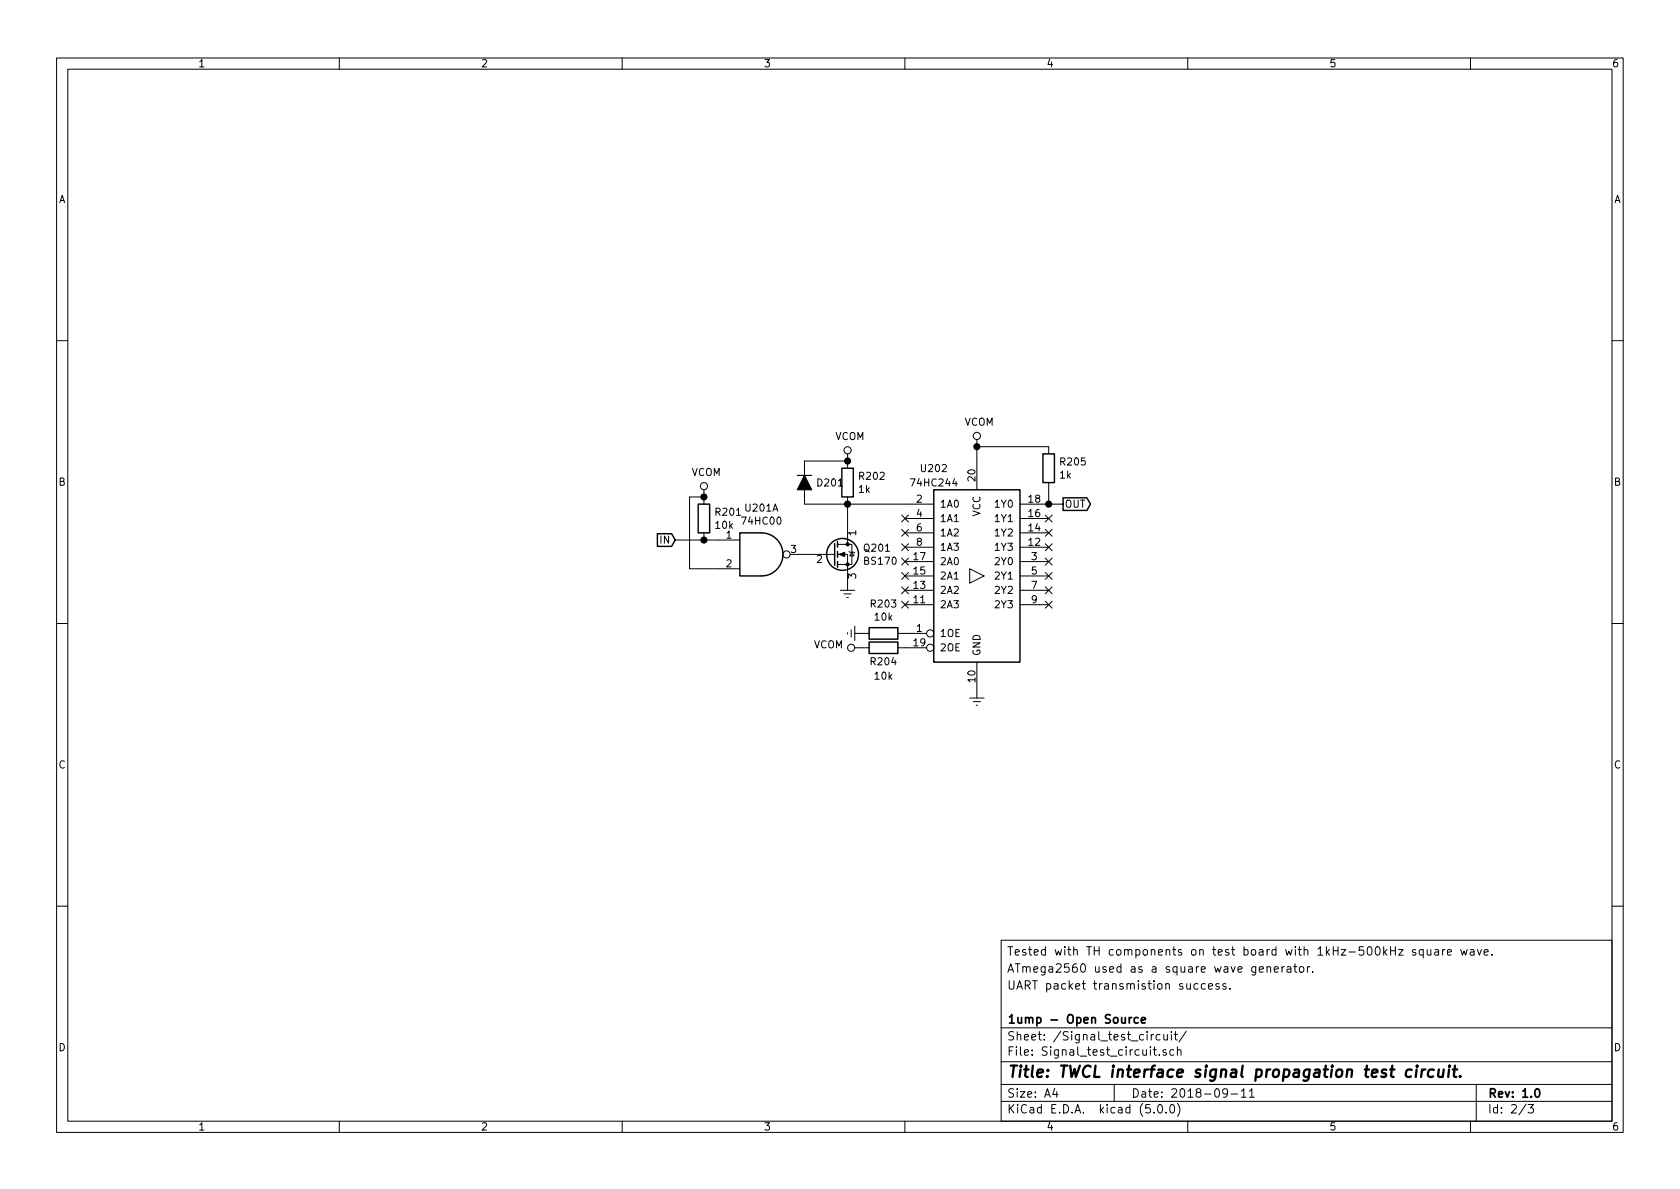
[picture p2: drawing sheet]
<svg xmlns="http://www.w3.org/2000/svg" width="297mm" height="210mm" viewBox="0 0 297 210" stroke-linecap="round" stroke-linejoin="round" font-family="sans-serif">
<g fill="none" stroke="#000" stroke-width=".18">
<path d="M10 10.3h277v189.9h-277zM12 12.2h273v186.1h-273zM60 10.3v1.9M110 10.3v1.9M160 10.3v1.9M210 10.3v1.9M260 10.3v1.9M10 60.2h2M172.7 77.7v8.9M172.7 79h12.7v1.3M285 60.2h2M119.4 95.5h11.4"/>
<path d="M124.5 87.9h-2.6v12.7h8.9M124.5 86.6v2.5M124.5 94.2v1.3M139.7 98h7.9M148.1 98h1.8v6.4M148.1 96.3h1.8M149.9 96.3h.7v3.5h-2.5M149.9 80.3v2.5M149.9 87.9v8.4M149.9 81.5h-7.7v7.6h22.9M150.1 97.5l.1 .2h.8l.1 .1M150.6 97.7l.4 .6h-.8z"/>
<path d="M159.4 96.2l1.2 1.2M159.4 98.7l1.2 1.2M159.4 93.6l1.2 1.2M159.4 91.1l1.2 1.2M160 96.8h5.1M160 94.2h5.1M160 91.7h5.1M160 99.3h5.1M160.6 96.2l-1.2 1.2M160.6 98.7l-1.2 1.2M160.6 93.6l-1.2 1.2M160.6 91.1l-1.2 1.2"/>
<path d="M180.3 89.1h7.7M180.3 96.8h5.1M180.3 94.2h5.1M180.3 91.7h5.1M180.3 99.3h5.1M184.8 96.2l1.2 1.2M184.8 98.7l1.2 1.2M184.8 91.1l1.2 1.2M184.8 93.6l1.2 1.2M185.4 85.3v3.8M186 96.2l-1.2 1.2M186 98.7l-1.2 1.2"/>
<path d="M186 91.1l-1.2 1.2M186 93.6l-1.2 1.2M10 110.3h2M148.6 104.4h2.5M149.2 105h1.3M149.7 105.7h.3M149.9 111.9v.2M150.5 111.4v1.2M151.1 112h2.6M151.1 114.5h2.6M151.1 110.7v2.6M158.7 112h5.1"/>
<path d="M158.7 114.5h5.1M159.4 101.2l1.2 1.3M159.4 103.8l1.2 1.2M159.4 106.3l1.2 1.2M160 104.4h5.1M160 106.9h5.1M160 101.8h5.1M160.6 101.2l-1.2 1.3M160.6 103.8l-1.2 1.2M160.6 106.3l-1.2 1.2M171.4 100.6l2.6 1.2-2.6 1.3zM172.7 117.1v6.3"/>
<path d="M180.3 104.4h5.1M180.3 106.9h5.1M180.3 101.8h5.1M184.8 101.2l1.2 1.3M184.8 103.8l1.2 1.2M184.8 106.3l1.2 1.2M186 101.2l-1.2 1.3M186 103.8l-1.2 1.2M186 106.3l-1.2 1.2M285 110.3h2M171.4 123.4h2.6M172.1 124.1h1.3"/>
<path d="M172.6 124.7h.2M10 160.2h2M177 166.3h108v32h-108zM211.8 174l-.4-.1-.3 .3 .1 .6 .2 .1 .4-.1M213.1 174l-.4-.1-.3 .3 .1 .6 .2 .1 .4-.1M213.7 174.4l.7-.1-.1-.3-.4-.1-.2 .2v.7h.6M215.5 174l-.3-.1-.2 .2v.3l.5 .1v.3h-.5M216.7 174l-.3-.1-.2 .2 .1 .3 .4 .1v.3h-.5M217.4 174.8v.1M222.7 171.4l.7-.1-.1-.3-.4-.1-.2 .2v.8h.6M224 171.1l.2-.2 .4 .1 .1 .9M224 170.9v1"/>
<path d="M225.3 171.4l.7-.1v-.3l-.5-.1-.2 .2 .1 .8h.6M226.7 170.9v1M227.1 170.9l-.3 .1-.1 .2M227.6 171h.6v.9M228.2 171.3l-.5 .1-.2 .2 .1 .3h.1h.5M228.7 170.9h.6M229 170.4v1.3l.3 .2M229.8 171.1l.2-.2 .5 .2v.7l-.3 .1-.4-.1zM231.2 170.9v1M231.6 170.9l-.3 .1-.1 .2M232.1 171.8v.1M247.3 167.9h.8l-.8 1h.8"/>
<path d="M250.3 168a.37 .37 0 0 0-.6 .1l.1 .2 .5 .2 .1 .1-.3 .3-.4-.1M251.6 168l-.4-.1-.3 .3 .1 .6 .2 .1 .4-.1M251.6 167.9v1.5M252.3 167.9v.8a.37 .37 0 0 0 .7 .1M253 167.9v1M253.7 168h.6l.1 .9M254.4 168.3h-.6a.29 .29 0 0 0-.2 .3 .29 .29 0 0 0 .2 .3l.6-.1M255.1 167.9v1M255.5 167.9l-.4 .3M255.9 168.4l.7-.1v-.3l-.5-.1-.2 .2 .1 .7h.6M258.3 167.9l.3 1 .3-.7 .2 .7 .3-1M260 168h.6v.9"/>
<path d="M260.6 168.3h-.5a.29 .29 0 0 0-.2 .3 .29 .29 0 0 0 .2 .3l.5-.1M261.2 167.9l.4 1 .3-1M262.4 168.4l.7-.1v-.3l-.5-.1-.2 .2 .1 .7h.6M263.8 168.8v.1M285 160.2h2M60 198.3v1.9M110 198.3v1.9M160 198.3v1.9M177 194.8h108M177 191.8h108M177 187.8h108M177 181.8h108"/>
<path d="M186.5 192.5l-.4 1h1M186.8 193v1M197 191.8v3M203.6 182.9v1M203.9 185.6h.6M204 182.9l-.4 .2v.1M204 196.7v.1M204.1 185.1v1.3l.4 .2M204.8 195.5l.4-.2a.94 .94 0 0 1 0 1.5 .79 .79 0 0 1-.4-1.3zM205 186.5v.1M205.1 183l-.4-.1-.3 .3 .1 .6 .2 .1 .4-.1M205.8 182.9v.9l.4 .1 .2-.1"/>
<path d="M206.2 196.7v.1M206.2 185.7l-.4-.1-.2 .2 .1 .2 .5 .2v.3h-.6M206.4 182.9v1M207 195.4l.3-.1a.94 .94 0 0 1 0 1.5 .82 .82 0 0 1-.3-1.4zM207.1 182.4v.2M207.1 182.9v1M207.5 185.7l-.4-.1-.3 .3 .2 .6h.5M207.6 182.9h.6M207.8 182.4v1.3l.4 .2M208.2 195.1a1.71 1.71 0 0 1 0 2.3M208.2 185.7l.2-.1 .4 .1v.9M208.2 185.1v1.5"/>
<path d="M209.8 182.3l-1.3 2M210 198.3v1.9M217 193.2l-.1 .2a.48 .48 0 0 1-.6-.1v-.6a.48 .48 0 0 1 .6-.1l.1 .1a1.19 1.19 0 0 1-.2 1.2l-.5 .1M217.7 193.5h1.1M219.5 193l.4-.5v1.5M219.5 194h.8M220.9 193l.4-.5v1.5M220.9 194h.9M260 198.3v1.9M261 191.8v6.5M269.8 195.2l-1.2 2M270.2 195.3h.9l-.5 .6 .4 .1v.7l-.2 .1-.6-.1"/>
<circle cx="149.9" cy="79.6" r=".63"/>
<circle cx="172.7" cy="77.1" r=".63"/>
<circle cx="124.5" cy="86" r=".63"/>
<circle cx="139.1" cy="98" r=".63"/>
<circle cx="150.5" cy="114.5" r=".63"/>
<circle cx="164.5" cy="112" r=".63"/>
<circle cx="164.5" cy="114.5" r=".63"/>
</g>
<path d="M199.7 179.9v1M200.1 179.9l-.4 .3M201.2 180l-.4-.1-.3 .3 .1 .6 .2 .1 .4-.1M201.8 180.4l.7-.1v-.3l-.5-.1-.2 .2 .1 .7h.6M271.5 192.7l.2-.2a.81 .81 0 0 1 .6 .6 .81 .81 0 0 1-.3 .8l-.1 .1a.79 .79 0 0 1-.4-1.3z" fill="none" stroke="#000" stroke-width=".3"/>
<g fill="none" stroke="#000" stroke-width=".41">
<path d="M249.6 189.2a.68 .68 0 0 0-1 .3l-.1 .6 .2 .2 .2 .1 .6-.1M250.5 189.1l-.2 1.3M250.6 188.4l-.2 .1 .1 .1 .1-.2-.1 .2M251.4 189.1l-.1 1.3M252 189.1a.55 .55 0 0 0-.6 .4M253.5 189.2a.68 .68 0 0 0-1 .3v.8l.3 .1 .6-.1M254.4 189.1l-.1 1.2a.59 .59 0 0 0 .8 0M255.3 189.1l-.2 1.3M256.2 189.1l-.1 1.3M256.3 188.4v.2l.1-.1-.1-.1v.2M256.9 189.1h.8M257.3 188.4l-.3 1.8 .1 .1 .4 .1"/>
<path d="M258.2 190.3h.1l-.2 .1v-.1h.1l-.1 .1"/>
</g>
<g fill="none" stroke="#000" stroke-width=".25">
<path d="M116.2 94.4h2.5l.7 1.1-.7 1.1h-2.5zM123.4 89.1h2.1v5.1h-2.1zM130.8 94.2h3.8a3.8 3.8 0 0 1 3.8 3.8 3.8 3.8 0 0 1-3.8 3.8h-3.8zM147.6 96.1v3.8M148.1 95.8v1M148.1 97.5v1M148.1 99.3v1M148.8 82.8h2.1v5.1h-2.1zM165.1 86.6h15.2v30.5h-15.2zM184.4 80.3h2v5h-2zM188 88h4.2l.6 1.1-.6 1.2h-4.2zM153.7 111h5v2h-5z"/>
<path d="M153.7 113.5h5v2.1h-5z"/>
<circle cx="149" cy="98" r="2.82"/>
</g>
<g fill="#000" stroke="#000" stroke-width=".18">
<path d="M148.3 98l1.1-.3v.7z"/>
<circle cx="149.9" cy="99.8" r=".28"/>
<circle cx="149.9" cy="96.3" r=".28"/>
</g>
<g fill="#000" stroke="#000" stroke-width=".25">
<circle cx="172.7" cy="79" r=".51"/>
<circle cx="124.5" cy="87.9" r=".51"/>
<circle cx="124.5" cy="95.5" r=".51"/>
<circle cx="149.9" cy="89.1" r=".51"/>
<circle cx="149.9" cy="81.5" r=".51"/>
<circle cx="185.4" cy="89.1" r=".51"/>
</g>
<path d="M141 84.1h2.5" fill="none" stroke="#000" stroke-width=".2"/>
<path d="M142.2 84.1l1.3 2.5h-2.5z" fill="#000" stroke="#000" stroke-width=".2"/>
<text font-size="2.8" x="178" y="190.5">Title: TWCL interface signal propagation test circuit.</text>
<g font-size="2.1">
<text x="178" y="172">ATmega2560 used as a square wave generator.</text>
<text x="178" y="169">Tested with TH components on test board with 1kHz-500kHz square wave.</text>
<text x="178" y="175">UART packet transmistion success.</text>
<text x="178" y="184">Sheet: /Signal_test_circuit/</text>
<text x="178" y="181">1ump - Open Source</text>
<text x="178" y="186.7">File: Signal_test_circuit.sch</text>
<text x="178" y="196.9">KiCad E.D.A. kicad (5.0.0)</text>
<text x="178" y="194.1">Size: A4</text>
<text x="200" y="194.1">Date: 2018-09-11</text>
<text x="263" y="194.1">Rev: 1.0</text>
<text x="263" y="196.9">Id: 2/3</text>
</g>
<g font-size="1.8">
<text x="35" y="11.9">1</text>
<text x="85" y="11.9">2</text>
<text x="135" y="11.9">3</text>
<text x="185" y="11.9">4</text>
<text x="235" y="11.9">5</text>
<text x="285" y="11.9">6</text>
<text x="10.4" y="35.9">A</text>
<text x="285.4" y="35.9">A</text>
<text x="147.7" y="77.8">VCOM</text>
<text x="170.5" y="75.3">VCOM</text>
<text x="163" y="83.5">U202</text>
<text x="187.6" y="82.3">R205</text>
<text x="10.4" y="85.9">B</text>
<text x="122.3" y="84.2">VCOM</text>
<text x="144.7" y="86">D201</text>
<text x="151.9" y="87.2">1k</text>
<text x="152" y="84.9">R202</text>
<text x="161.4" y="86">74HC244</text>
<text x="162.1" y="88.9">2</text>
<text x="166.1" y="89.8">1A0</text>
<text x="172.5" y="85" transform="rotate(-90 172.5 85)">20</text>
<text x="176.2" y="89.8">1Y0</text>
<text x="181.9" y="88.9">18</text>
<text x="187.4" y="84.6">1k</text>
<text x="188.2" y="89.8">OUT</text>
<text x="285.4" y="85.9">B</text>
<text x="126.6" y="93.5">10k</text>
<text x="126.6" y="91.2">R201</text>
<text x="128.4" y="95.2">1</text>
<text x="131.4" y="92.8">74HC00</text>
<text x="131.9" y="90.5">U201A</text>
<text x="151.4" y="94.7" transform="rotate(-90 151.4 94.7)">1</text>
<text x="162.1" y="91.4">4</text>
<text x="162.1" y="94">6</text>
<text x="166.1" y="92.3">1A1</text>
<text x="166.1" y="94.9">1A2</text>
<text x="173.4" y="91.4" transform="rotate(-90 173.4 91.4)">VCC</text>
<text x="176.2" y="94.9">1Y2</text>
<text x="176.2" y="92.3">1Y1</text>
<text x="181.9" y="94">14</text>
<text x="181.9" y="91.4">16</text>
<text x="116.8" y="96.1">IN</text>
<text x="128.4" y="100.3">2</text>
<text x="139.9" y="97.8">3</text>
<text x="144.4" y="99.6">2</text>
<text x="152.9" y="97.6">Q201</text>
<text x="153" y="99.9">BS170</text>
<text x="161.6" y="101.6">15</text>
<text x="161.6" y="99.1">17</text>
<text x="162.1" y="96.5">8</text>
<text x="166.1" y="99.9">2A0</text>
<text x="166.1" y="97.4">1A3</text>
<text x="176.2" y="97.4">1Y3</text>
<text x="176.2" y="99.9">2Y0</text>
<text x="181.9" y="96.5">12</text>
<text x="182.4" y="99.1">3</text>
<text x="182.4" y="101.6">5</text>
<text x="151.4" y="102.3" transform="rotate(-90 151.4 102.3)">3</text>
<text x="154.1" y="107.4">R203</text>
<text x="161.6" y="106.7">11</text>
<text x="161.6" y="104.1">13</text>
<text x="166.1" y="107.6">2A3</text>
<text x="166.1" y="105">2A2</text>
<text x="166.1" y="102.5">2A1</text>
<text x="176.2" y="102.5">2Y1</text>
<text x="176.2" y="105">2Y2</text>
<text x="176.2" y="107.6">2Y3</text>
<text x="182.4" y="104.1">7</text>
<text x="182.4" y="106.7">9</text>
<text x="154.7" y="109.7">10k</text>
<text x="162.1" y="111.8">1</text>
<text x="166.1" y="112.6">1OE</text>
<text x="143.9" y="114.6">VCOM</text>
<text x="154.1" y="117.6">R204</text>
<text x="161.6" y="114.3">19</text>
<text x="166.1" y="115.2">2OE</text>
<text x="173.4" y="116.1" transform="rotate(-90 173.4 116.1)">GND</text>
<text x="154.7" y="120.2">10k</text>
<text x="172.5" y="120.6" transform="rotate(-90 172.5 120.6)">10</text>
<text x="10.4" y="135.9">C</text>
<text x="285.4" y="135.9">C</text>
<text x="10.4" y="185.9">D</text>
<text x="285.4" y="185.9">D</text>
<text x="35" y="199.9">1</text>
<text x="85" y="199.9">2</text>
<text x="135" y="199.9">3</text>
<text x="185" y="199.9">4</text>
<text x="235" y="199.9">5</text>
<text x="285" y="199.9">6</text>
</g>
</svg>
